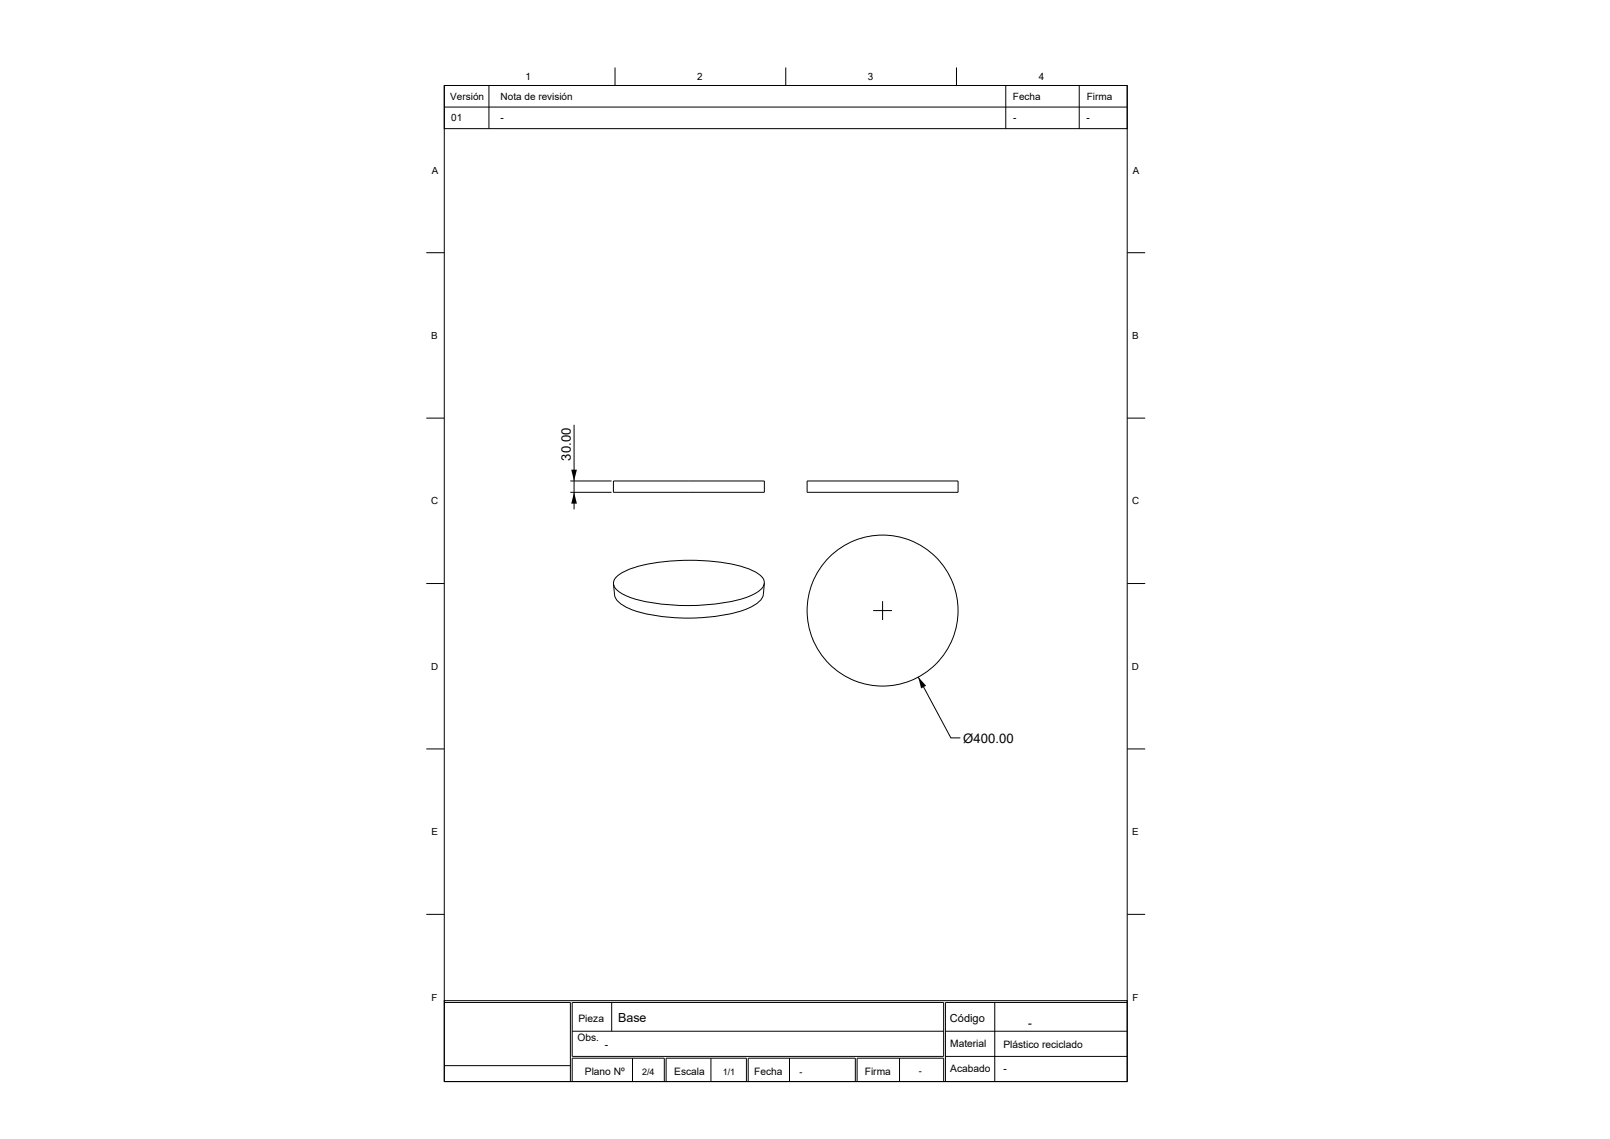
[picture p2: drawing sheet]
<svg xmlns="http://www.w3.org/2000/svg" width="420mm" height="297mm" viewBox="0 0 420 297" stroke-linecap="round" stroke-linejoin="round" font-family="sans-serif">
<g fill="none" stroke="#000" stroke-width=".26">
<path d="M160.4 17.6v4.7M205 17.6v4.7M249.5 17.6v4.7M115.9 22.3h178.2v259.7h-178.2zM115.9 22.3h178.2v11.2h-178.2zM115.9 27.9h178.2M127.5 22.3v11.2M262.4 22.3v11.2M281.5 22.3v11.2M111.2 65.9h4.7M294.1 65.9h4.6M111.2 109h4.7"/>
<path d="M149.8 110.8v22M294.1 109h4.6M148.8 125.4h10.7M148.8 128.4h10.7M160 125.4h39.4v3h-39.4zM210.6 125.4h39.3v3h-39.3zM111.2 152.2h4.7M160.8 150.4a19.2 19.2 0 0 1 9.8-3.6 55.6 55.6 0 0 1 24.4 1.4l1.8 .8a3.7 3.7 0 0 1 2.6 3.1 5.6 5.6 0 0 1-4.1 3.4 55.1 55.1 0 0 1-26.7 1.4 14.1 14.1 0 0 1-8.1-3.5l-.5-1.2a2.29 2.29 0 0 1 .8-1.8zM199.4 152.1l-.3 2.8a5.7 5.7 0 0 1-4 3.7 48.8 48.8 0 0 1-23.1 2.1 20.8 20.8 0 0 1-10.6-3.7 3 3 0 0 1-1.1-1.9l-.3-2.8M227.8 159.2h4.9M230.2 156.8v4.9M294.1 152.2h4.6"/>
<path d="M239.5 176.6l8.6 15.8h2.4M111.2 195.3h4.7M294.1 195.3h4.6M111.2 238.4h4.7M294.1 238.4h4.6M115.9 260.9h178.2v21.1h-178.2zM115.9 261.4h32.9v20.6M115.9 277.9h32.9M149.3 261.4h96.9v14.1h-96.9zM149.3 268.9h96.9M159.6 261.4v7.5M165 275.9v6.1"/>
<path d="M185.5 275.9v6.1M206 275.9v6.1M234.7 275.9v6.1M246.6 275.5h47.5M246.6 268.9h47.5M259.5 261.4v20.6M294.1 261.4h-47.5v20.6M149.3 282v-6.1h24v6.1M173.8 282v-6.1h20.9v6.1M195.2 282v-6.1h27.9v6.1M246.2 282v-6.1h-22.6v6.1"/>
<circle cx="230.2" cy="159.2" r="19.7"/>
</g>
<path d="M149 122.5h1.5l-.7 2.9zM149.8 128.4l.7 2.9h-1.5zM239.5 176.6l2.1 2.2-1.3 .7z" fill="#000"/>
<g font-size="3.4">
<text x="148.9" y="120.1" transform="rotate(-90 148.9 120.1)">30.00</text>
<text x="251.3" y="193.6">Ø400.00</text>
</g>
<text font-size="3.3" x="161.2" y="266.5">Base</text>
<text font-size="3" x="268.2" y="267.8">-</text>
<text font-size="2.9" x="247.8" y="266.5">Código</text>
<g font-size="2.7">
<text x="150.9" y="266.4">Pieza</text>
<text x="150.6" y="271.5">Obs.</text>
<text x="157.8" y="273.3">-</text>
<text x="247.9" y="273.1">Material</text>
<text x="261.8" y="273.2">Plástico reciclado</text>
<text x="152.6" y="280.3">Plano Nº</text>
<text x="175.9" y="280.2">Escala</text>
<text x="196.8" y="280.3">Fecha</text>
<text x="225.6" y="280.2">Firma</text>
<text x="247.9" y="279.6">Acabado</text>
<text x="261.8" y="279.6">-</text>
</g>
<g font-size="2.6">
<text x="137.1" y="20.9">1</text>
<text x="181.9" y="20.9">2</text>
<text x="226.4" y="20.9">3</text>
<text x="271" y="20.9">4</text>
<text x="117.5" y="26">Versión</text>
<text x="130.6" y="26">Nota de revisión</text>
<text x="264.2" y="26">Fecha</text>
<text x="283.5" y="26">Firma</text>
<text x="117.7" y="31.6">01</text>
<text x="130.6" y="31.6">-</text>
<text x="264.3" y="31.6">-</text>
<text x="283.4" y="31.6">-</text>
<text x="112.7" y="45.3">A</text>
<text x="295.5" y="45.3">A</text>
<text x="112.5" y="88.4">B</text>
<text x="295.4" y="88.4">B</text>
<text x="112.5" y="131.5">C</text>
<text x="295.4" y="131.5">C</text>
<text x="112.5" y="174.7">D</text>
<text x="295.3" y="174.7">D</text>
<text x="112.5" y="217.8">E</text>
<text x="295.4" y="217.8">E</text>
<text x="112.6" y="260.9">F</text>
<text x="295.5" y="260.9">F</text>
</g>
<g font-size="2.3">
<text x="167.5" y="280.3">2/4</text>
<text x="188.5" y="280.3">1/1</text>
<text x="208.6" y="280.2">-</text>
<text x="239.7" y="280.1">-</text>
</g>
</svg>
